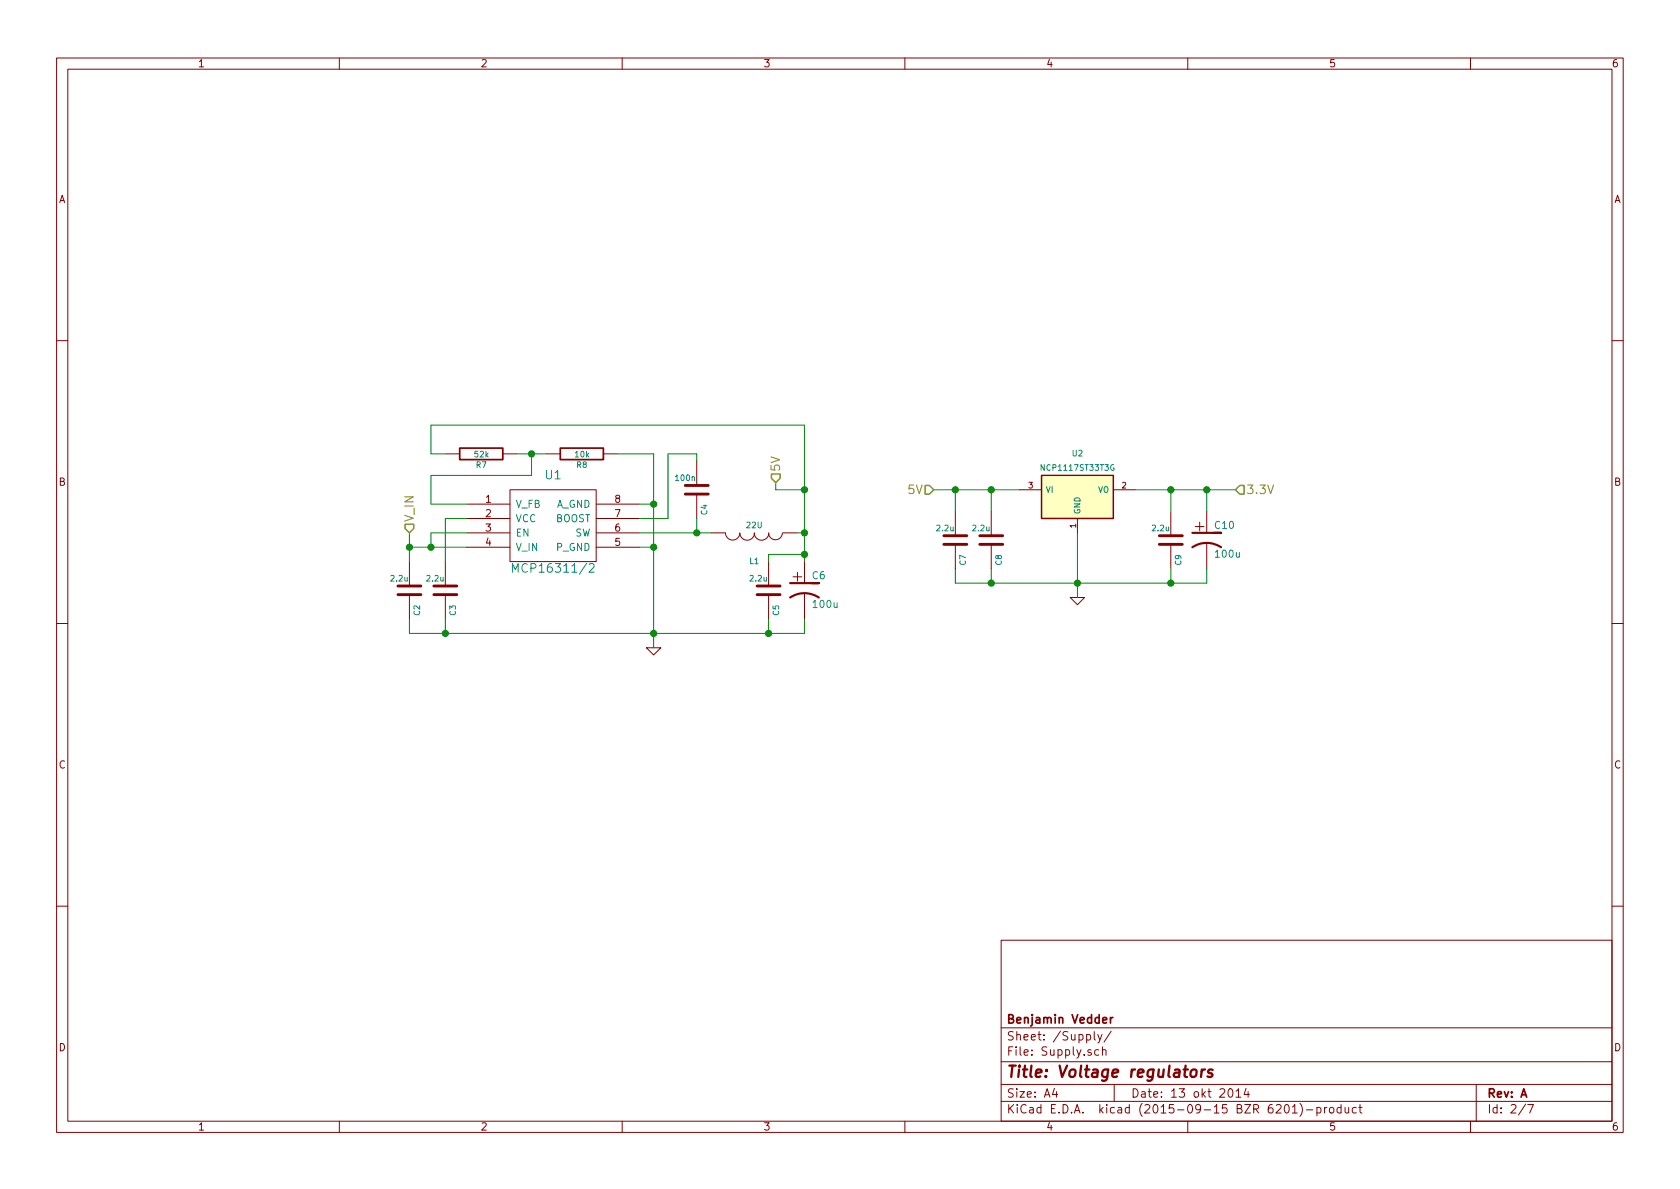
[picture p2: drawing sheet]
<svg xmlns="http://www.w3.org/2000/svg" width="297mm" height="210mm" viewBox="0 0 297 210" stroke-linecap="round" stroke-linejoin="round" font-family="sans-serif">
<g fill="none" stroke="#840000" stroke-width=".18">
<path d="M10 10.3h277v189.9h-277zM12 12.2h273v186.1h-273zM60 10.3v1.9M110 10.3v1.9M160 10.3v1.9M210 10.3v1.9M260 10.3v1.9M10 60.2h2M285 60.2h2M72.4 99.3v4.3M78.7 80.3h2.6M78.7 99.3v4.3"/>
<path d="M82.5 89.1h7.7M82.5 91.7h7.7M82.5 94.2h7.7M82.5 96.8h7.7M88.9 80.3h2.5M90.2 86.6h15.2v12.7h-15.2zM96.5 80.3h2.6M105.4 89.1h7.6M105.4 91.7h7.6M105.4 94.2h7.6M105.4 96.8h7.6M106.7 80.3h2.5"/>
<path d="M123.2 81.5v4.3M123.2 87.4v4.3M125.7 94.2l2.6 .1a1.27 1.27 0 0 0 1.2 1.2 1.27 1.27 0 0 0 1.3-1.2 1.3 1.3 0 0 0 1.3 1.2 1.3 1.3 0 0 0 1.3-1.2M133.3 94.3a1.3 1.3 0 0 0 1.3 1.2 1.3 1.3 0 0 0 1.3-1.2M135.9 94.3a1.22 1.22 0 0 0 1.2 1.1 1.22 1.22 0 0 0 1.2-1.1M135.9 99.3v4.3M138.4 94.2h2.6M142.2 99.3v3.8M168.9 90.4v4.3M168.9 96.3v4.3M175.3 90.4v4.3M175.3 96.3v4.3"/>
<path d="M180.3 86.6h3.8M190.5 91.7v2.5M196.8 86.6h3.9M207 90.4v4.3M207 96.3v4.3M213.4 90.4v3.8M213.4 96v4.6M10 110.3h2M72.4 105.2v4.3M78.7 105.2v4.3M114.3 114.5h2.5l-1.2 1.3zM135.9 105.2v4.3"/>
<path d="M142.2 104.9v4.6M189.2 105.7h2.6l-1.3 1.2zM285 110.3h2M10 160.2h2M177 166.3h108v32h-108zM285 160.2h2M60 198.3v1.9M110 198.3v1.9M160 198.3v1.9M177 194.8h108M177 191.8h108M177 187.8h108"/>
<path d="M177 181.8h108M186.4 192.5l-.3 1h.9M186.8 193v1M193.5 182.4v1.3l.2 .2M194.1 182.9l.4 1M194.3 185.7l-.5-.1-.3 .3 .1 .6 .2 .1 .5-.1M194.8 182.9l-.5 1.4-.2 .1M194.9 185.7l.2-.1 .4 .1 .1 .9M194.9 185.1v1.5M196.5 182.3l-1.3 2M197 191.8v3M210 198.3v1.9"/>
<path d="M217.3 192.7l.2-.2a.81 .81 0 0 1 .6 .6 .81 .81 0 0 1-.3 .8l-.2 .1a.79 .79 0 0 1-.3-1.3zM218.5 193l.5-.5v1.5M218.5 194h.9M220.3 192.5l-.3 1h.9M220.7 193v1M227.2 195.5l.2-.2a.81 .81 0 0 1 .6 .6 .81 .81 0 0 1-.3 .8l-.1 .1a.79 .79 0 0 1-.4-1.3zM228.5 195.8l.4-.5v1.5M228.5 196.8h.9M229.8 195.1a1.71 1.71 0 0 1 0 2.3M231 196.3h1.1M232.8 195.9l.5-.1 .3 .3-.2 .6h-.6M232.8 195.8v1.5"/>
<path d="M234.2 195.8v1M234.6 195.8l-.4 .3M235.1 196l.2-.2 .5 .2v.5l-.1 .2-.4 .1-.2-.1zM237.1 195.9l-.4-.1-.3 .3 .1 .6 .2 .1 .4-.1M237.1 195.3v1.5M237.8 195.8l.1 .9 .4 .1 .2-.1M238.5 195.8v1M239.8 195.9l-.4-.1-.3 .3 .1 .6 .2 .1 .4-.1M240.3 195.8h.5M240.5 195.3v1.3l.3 .2M260 198.3v1.9M261 191.8v6.5"/>
<path d="M269.7 195.2l-1.2 2M270.1 195.3h1l-.6 1.5"/>
</g>
<path d="M210.7 189.3a.51 .51 0 0 1 .5-.2 .51 .51 0 0 1 .4 .4l-.1 .6a.54 .54 0 0 1-.5 .4 .54 .54 0 0 1-.5-.4zM212.5 189.1l-.2 1.3M213.1 189.1a.54 .54 0 0 0-.7 .4M214.4 189.2l-.5-.1-.3 .4 .2 .3 .5 .1 .1 .3-.2 .1-.1 .1-.6-.1" fill="none" stroke="#840000" stroke-width=".41"/>
<path d="M81.3 79.2h7.6v2.1h-7.6zM99.1 79.2h7.6v2.1h-7.6zM196.3 179.9v1M196.8 179.9l-.5 .3" fill="none" stroke="#840000" stroke-width=".3"/>
<path d="M104.2 99.8l.2-.1h.3l.3 .1 .1 .3-.1 .2-.9 .9h1M90.6 101.2v-1.5l.5 1.1 .5-1.1v1.5" fill="none" stroke="#008484" stroke-width=".18"/>
<g fill="none" stroke="#840000" stroke-width=".51">
<path d="M121.2 85.8h4M121.2 87.4h4M166.9 94.7h4M166.9 96.3h4M173.2 94.7h4.1M173.2 96.3h4.1M205 94.7h4M205 96.3h4M70.4 103.6h4M70.4 105.2h4M76.7 103.6h4.1M76.7 105.2h4.1"/>
<path d="M133.9 103.6h4M133.9 105.2h4"/>
</g>
<path d="M210.8 96.8a4.6 4.6 0 0 1 5.1 0M210.8 94.2h5.1h-1.3M139.7 105.7a4.6 4.6 0 0 1 5.1 0M139.7 103.1h5.1h-1.3" fill="none" stroke="#840000" stroke-width=".38"/>
<g fill="#008400" stroke="#008400" stroke-width=".25">
<circle cx="142.2" cy="98" r=".51"/>
<circle cx="135.9" cy="112" r=".51"/>
<circle cx="115.6" cy="112" r=".51"/>
<circle cx="94" cy="80.3" r=".51"/>
<circle cx="115.6" cy="89.1" r=".51"/>
<circle cx="115.6" cy="96.8" r=".51"/>
<circle cx="142.2" cy="94.2" r=".51"/>
<circle cx="123.2" cy="94.2" r=".51"/>
<circle cx="78.7" cy="112" r=".51"/>
<circle cx="72.4" cy="96.8" r=".51"/>
<circle cx="142.2" cy="86.6" r=".51"/>
<circle cx="76.2" cy="96.8" r=".51"/>
<circle cx="190.5" cy="103.1" r=".51"/>
<circle cx="207" cy="103.1" r=".51"/>
<circle cx="207" cy="86.6" r=".51"/>
<circle cx="175.3" cy="103.1" r=".51"/>
<circle cx="175.3" cy="86.6" r=".51"/>
<circle cx="213.4" cy="86.6" r=".51"/>
<circle cx="168.9" cy="86.6" r=".51"/>
</g>
<g fill="none" stroke="#008400" stroke-width=".18">
<path d="M72.4 96.8h10.1M72.4 94.2v5.1M78.7 80.3h-2.5v-5.1h66v24.1M82.5 91.7h-3.8v7.6M82.5 94.2h-6.3v2.6M91.4 80.3h5.1M94 80.3v3.8h-17.8v5h6.3M109.2 80.3h6.4v34.2M113 89.1h2.6M113 96.8h2.6M113 94.2h12.7M123.2 81.5v-1.2h-5.1v11.4h-5.1"/>
<path d="M123.2 91.7v2.5M137.2 85.3v1.3h5M141 94.2h1.2M142.2 98h-6.3v1.3M165.1 86.6h15.2M168.9 86.6v3.8M175.3 86.6v3.8M190.5 94.2v11.5M200.7 86.6h17.7M207 86.6v3.8M213.4 86.6v3.8M72.4 109.5v2.5h69.8v-2.5"/>
<path d="M78.7 109.5v2.5M135.9 109.5v2.5M168.9 100.6v2.5h44.5v-2.5M175.3 100.6v2.5M207 100.6v2.5"/>
</g>
<path d="M71.6 92.7h1.6v.8l-.8 .7-.8-.7zM136.4 83.8h1.5v.8l-.7 .7-.8-.7zM163.6 85.8h.7l.8 .8-.8 .8h-.7zM218.4 86.6l.8-.8h.8v1.6h-.8z" fill="none" stroke="#848400" stroke-width=".25"/>
<path d="M184.1 84.1h12.7v7.6h-12.7z" fill="#ffffc2" stroke="#ffffc2" stroke-width=".18"/>
<path d="M184.1 84.1h12.7v7.6h-12.7z" fill="none" stroke="#840000" stroke-width=".25"/>
<g font-size="2.8" fill="#840000">
<text x="211.3" y="94">+</text>
<text x="140.2" y="102.9">+</text>
<text x="178" y="190.5">Title: Voltage regulators</text>
</g>
<g font-size="2.1" fill="#848400">
<text x="137.9" y="83.4" transform="rotate(-90 137.9 83.4)">5V</text>
<text x="160.6" y="87.4">5V</text>
<text x="220.4" y="87.4">3.3V</text>
<text x="73.2" y="92.3" transform="rotate(-90 73.2 92.3)">V_IN</text>
</g>
<g font-size="2.1" fill="#008484">
<text x="96.4" y="84.8">U1</text>
<text x="91.6" y="101.3">MCP16311/2</text>
</g>
<g font-size="2.1" fill="#840000">
<text x="178" y="184">Sheet: /Supply/</text>
<text x="178" y="181">Benjamin Vedder</text>
<text x="178" y="186.7">File: Supply.sch</text>
<text x="178" y="196.9">KiCad E.D.A. kicad (2015-09-15 BZR 6201)-product</text>
<text x="178" y="194.1">Size: A4</text>
<text x="200" y="194.1">Date: 13 okt 2014</text>
<text x="263" y="194.1">Rev: A</text>
<text x="263" y="196.9">Id: 2/7</text>
</g>
<g font-size="1.8" fill="#840000">
<text x="35" y="11.9">1</text>
<text x="85" y="11.9">2</text>
<text x="135" y="11.9">3</text>
<text x="185" y="11.9">4</text>
<text x="235" y="11.9">5</text>
<text x="285" y="11.9">6</text>
<text x="10.4" y="35.9">A</text>
<text x="285.4" y="35.9">A</text>
<text x="10.4" y="85.9">B</text>
<text x="85.9" y="88.9">1</text>
<text x="108.7" y="88.9">8</text>
<text x="285.4" y="85.9">B</text>
<text x="85.9" y="91.4">2</text>
<text x="85.9" y="94">3</text>
<text x="108.7" y="94">6</text>
<text x="108.7" y="91.4">7</text>
<text x="85.9" y="96.5">4</text>
<text x="108.7" y="96.5">5</text>
<text x="10.4" y="135.9">C</text>
<text x="285.4" y="135.9">C</text>
<text x="10.4" y="185.9">D</text>
<text x="285.4" y="185.9">D</text>
<text x="35" y="199.9">1</text>
<text x="85" y="199.9">2</text>
<text x="135" y="199.9">3</text>
<text x="185" y="199.9">4</text>
<text x="235" y="199.9">5</text>
<text x="285" y="199.9">6</text>
</g>
<g font-size="1.8" fill="#008484">
<text x="91.2" y="89.8">V_FB</text>
<text x="98.2" y="89.8">A_GND</text>
<text x="91.2" y="92.3">VCC</text>
<text x="91.2" y="94.9">EN</text>
<text x="98.1" y="92.3">BOOST</text>
<text x="101.5" y="94.9">SW</text>
<text x="214.9" y="93.5">C10</text>
<text x="91.2" y="97.4">V_IN</text>
<text x="98.3" y="97.4">P_GND</text>
<text x="215" y="98.6">100u</text>
<text x="143.6" y="102.4">C6</text>
<text x="143.9" y="107.5">100u</text>
</g>
<g font-size="1.4" fill="#008484">
<text x="83.9" y="80.9">52k</text>
<text x="84.2" y="82.7">R7</text>
<text x="101.7" y="80.9">10k</text>
<text x="102" y="82.7">R8</text>
<text x="184.4" y="83.2">NCP1117ST33T3G</text>
<text x="189.6" y="80.7">U2</text>
<text x="119.5" y="85">100n</text>
<text x="184.9" y="87.1">VI</text>
<text x="194" y="87.1">VO</text>
<text x="125" y="91" transform="rotate(-90 125 91)">C4</text>
<text x="132.1" y="93.4">22U</text>
<text x="165.7" y="93.9">2.2u</text>
<text x="172" y="93.9">2.2u</text>
<text x="191" y="90.9" transform="rotate(-90 191 90.9)">GND</text>
<text x="203.8" y="93.9">2.2u</text>
<text x="132.5" y="99.7">L1</text>
<text x="170.8" y="99.9" transform="rotate(-90 170.8 99.9)">C7</text>
<text x="177.1" y="99.9" transform="rotate(-90 177.1 99.9)">C8</text>
<text x="208.9" y="99.9" transform="rotate(-90 208.9 99.9)">C9</text>
<text x="69.2" y="102.8">2.2u</text>
<text x="75.5" y="102.8">2.2u</text>
<text x="132.7" y="102.8">2.2u</text>
<text x="74.2" y="108.8" transform="rotate(-90 74.2 108.8)">C2</text>
<text x="80.6" y="108.8" transform="rotate(-90 80.6 108.8)">C3</text>
<text x="137.7" y="108.8" transform="rotate(-90 137.7 108.8)">C5</text>
</g>
<g font-size="1.4" fill="#840000">
<text x="181.9" y="86.4">3</text>
<text x="198.4" y="86.4">2</text>
<text x="190.2" y="93.3" transform="rotate(-90 190.2 93.3)">1</text>
</g>
</svg>
